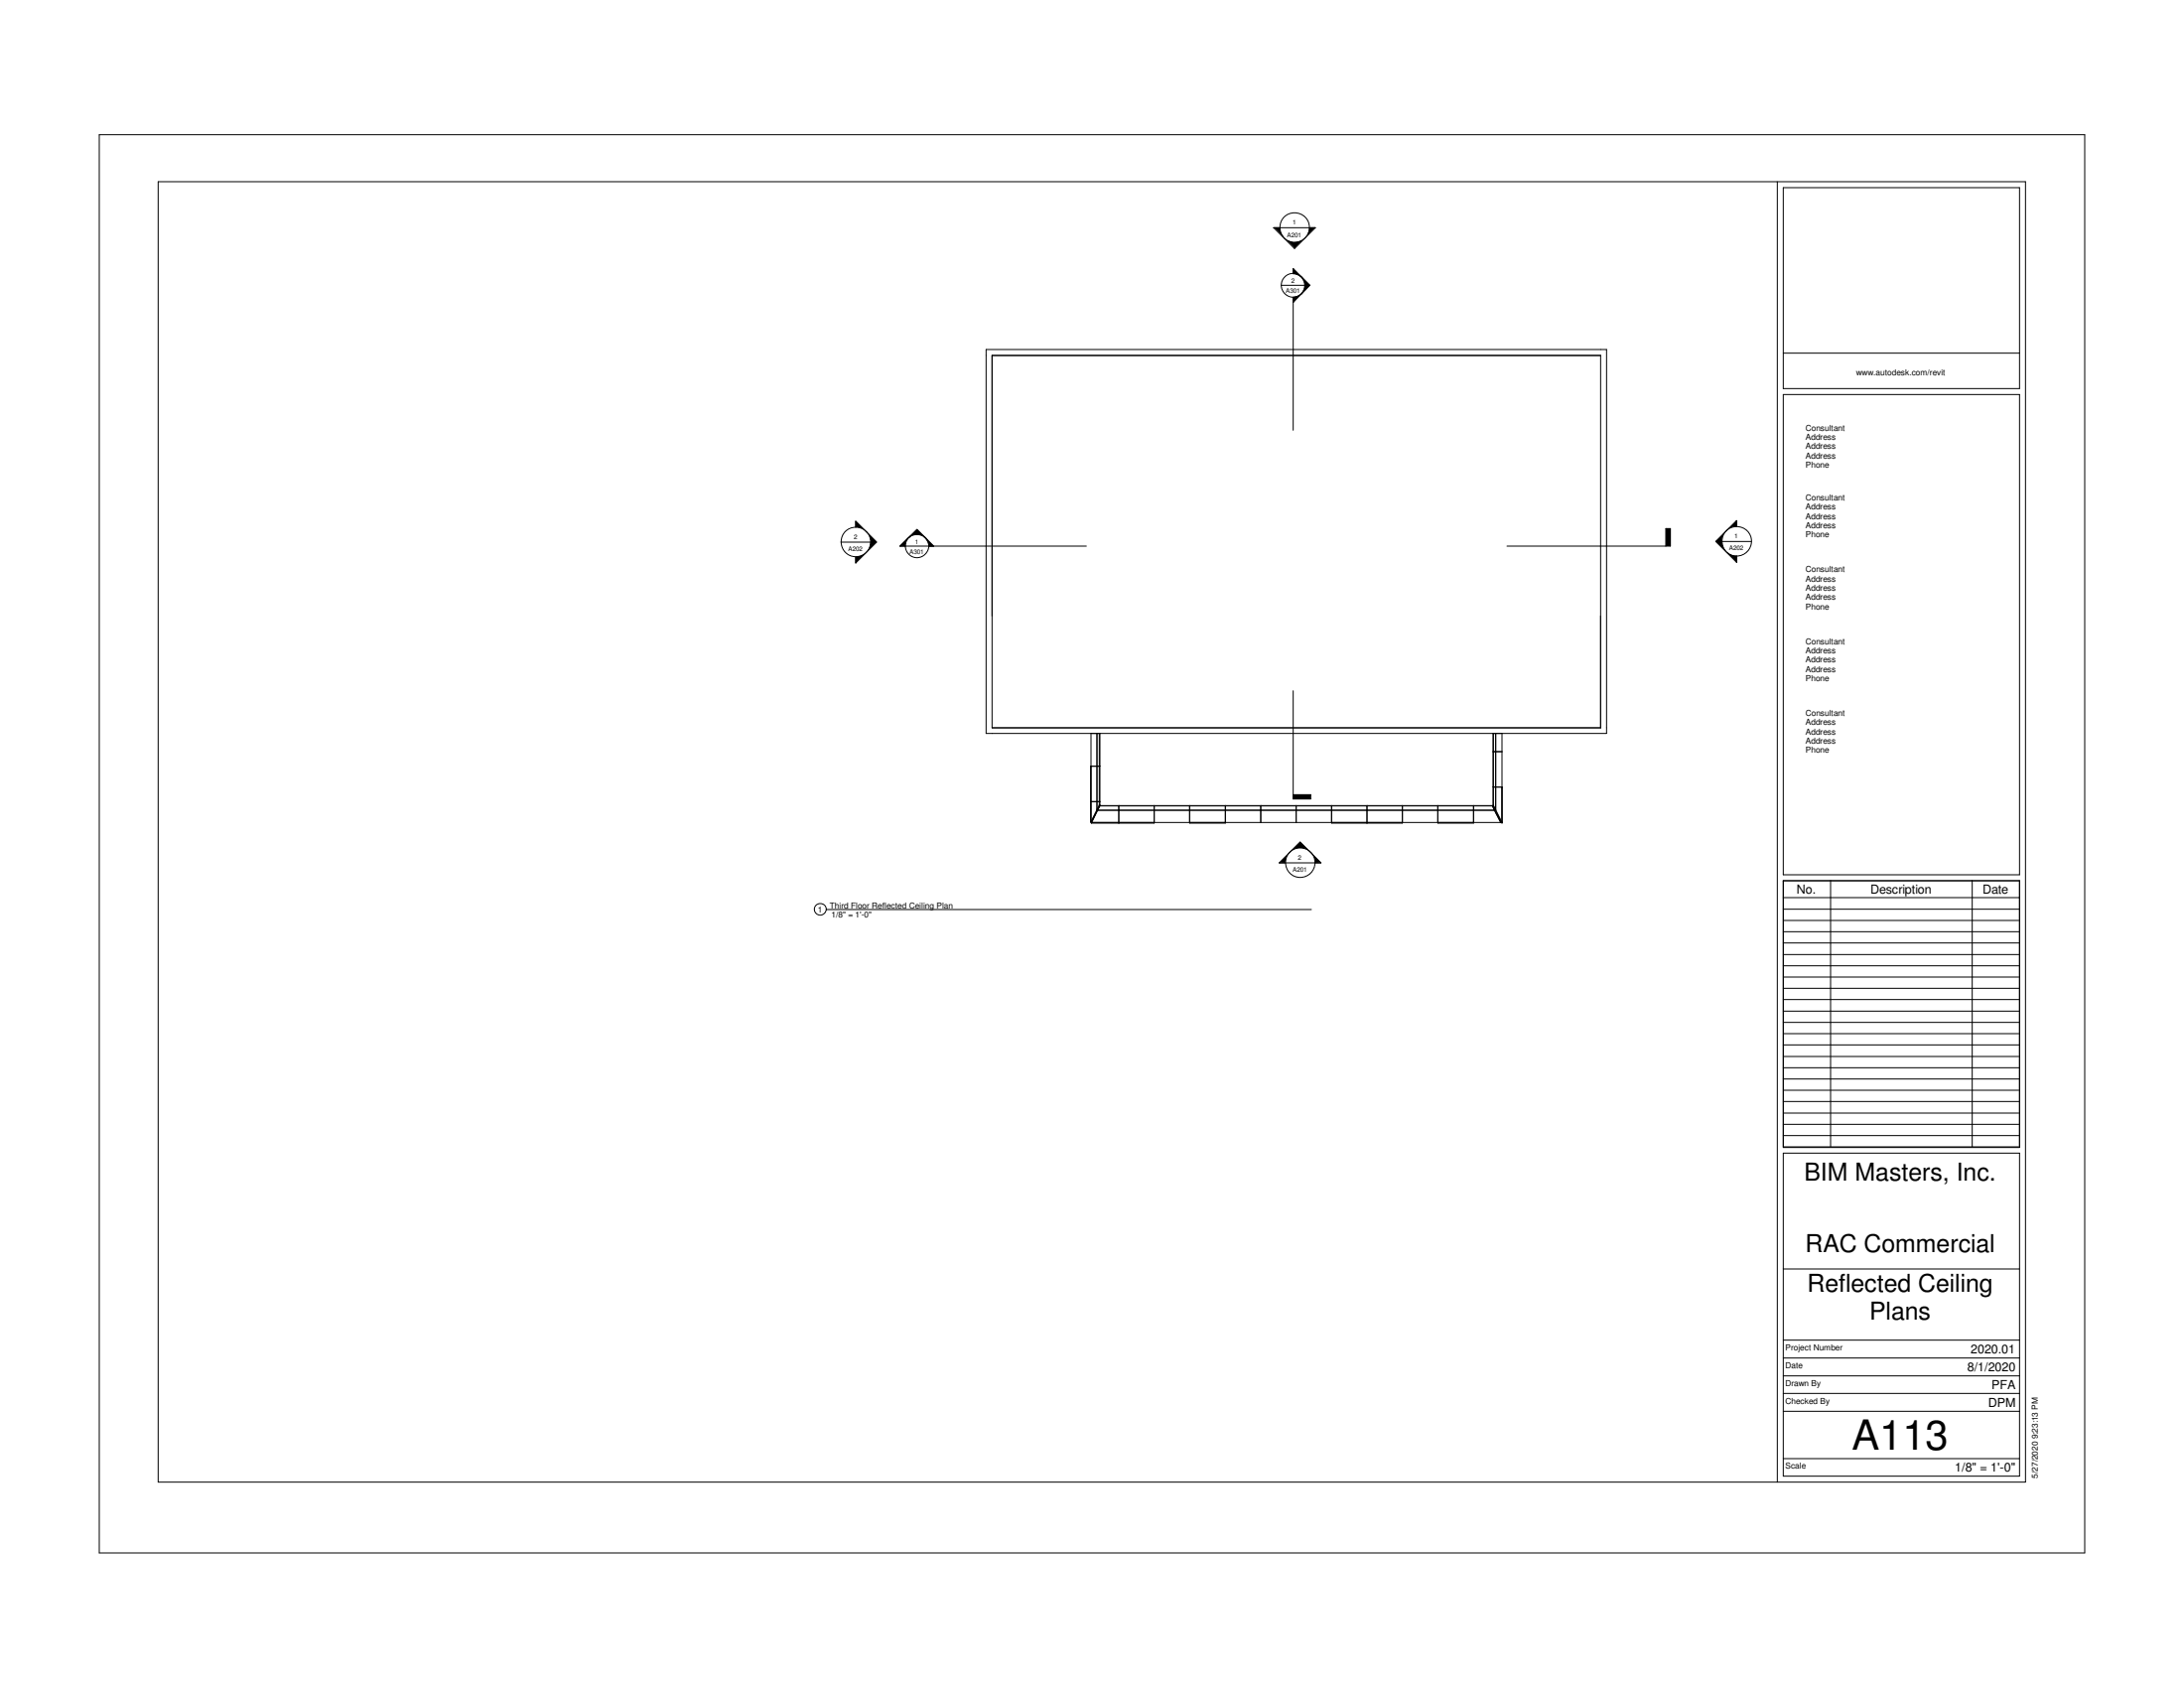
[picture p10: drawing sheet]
<svg xmlns="http://www.w3.org/2000/svg" width="279mm" height="216mm" viewBox="0 0 279 216" stroke-linecap="round" stroke-linejoin="round" font-family="sans-serif">
<g fill="none" stroke="#000" stroke-width=".13">
<path d="M126.2 44.7h79.3v49.1h-79.3zM126.9 45.5h77.9v47.6h-77.9zM220.3 69.3h3.7M139.6 93.8v11.3M140.3 93.8v9.7M140.6 93.8v9.2M140.7 93.8v9.2M140.7 98h-1.2v7.2M191 93.8v9.2M191 96.1h1.2M191.1 93.8v9.2M191.3 93.8v9.8"/>
<path d="M192.2 93.8v11.4M139.5 102.5h1.2M139.6 105.1h.1M139.6 105.1l-.1 .1M139.7 105.2l-.1 .1M139.7 105.2h52.3M140.3 103.5h.1M140.3 103.5l-.7 1.6M140.4 103.5l-.8 1.6M140.4 103.6h50.8M140.4 103.6h.1M140.4 103.6l-.7 1.6"/>
<path d="M140.6 103h.1M140.6 103l-.3 .5M140.7 103v.1M140.7 103l-.3 .5M140.7 103.1h50.2M140.7 103h50.2M140.7 103.1l-.3 .5M140.7 103l-.3 .6M143.1 103v2.3M147.7 103v2.3h-8.1M152.2 103v2.3h4.6v-2.3M161.3 103v2.2"/>
<path d="M165.8 103v2.2M170.3 103v2.3h9.1v-2.3M174.9 103v2.3M183.9 103v2.3h4.6v-2.3M190.9 103v.1M190.9 103.1l.3 .5M190.9 103l.3 .6M191 103h.1M191 100.7h1.2M191 103l.3 .6M191.1 103l1.1 2.2M191.2 103.6h.1"/>
<path d="M191.2 103.6l.8 1.6M191.3 103.6l.8 1.6h.1M192.2 100.7h.1M192.2 105.2h.1"/>
<circle cx="222.2" cy="69.2" r="1.89"/>
</g>
<g fill="#fff">
<path d="M221.9 68.1h.5v.9h-.5z"/>
<path d="M221.2 69.6h1.9v1h-1.9z"/>
</g>
<g fill="none" stroke="#000" stroke-width=".13">
<path d="M222.2 67.4v-.8l-2.7 2.7 2.7 2.6v-.8M164.4 110.4h3.8"/>
<circle cx="166.3" cy="110.3" r="1.89"/>
</g>
<path d="M219.5 68h1.3v2.5h-1.3zM220.9 70.6h1.3v1.3h-1.3zM221 66.6h1.2v1.2h-1.2z" fill="#000"/>
<g fill="#fff">
<path d="M166.1 109.2h.4v1h-.4z"/>
<path d="M165.4 110.7h1.9v1h-1.9z"/>
</g>
<g fill="none" stroke="#000" stroke-width=".13">
<path d="M107.6 69.3h3.8"/>
<circle cx="109.5" cy="69.3" r="1.89"/>
</g>
<g fill="#fff">
<path d="M109.3 68.2h.4v.9h-.4z"/>
<path d="M108.5 69.8h1.9v.9h-1.9z"/>
</g>
<g fill="none" stroke="#000" stroke-width=".13">
<path d="M163.7 29.1h3.8"/>
<circle cx="165.6" cy="29.1" r="1.89"/>
</g>
<g fill="#fff">
<path d="M165.4 28h.5v.9h-.5z"/>
<path d="M164.7 29.5h1.8v1h-1.8z"/>
</g>
<g fill="none" stroke="#000" stroke-width=".13">
<path d="M12.7 17.2h254v181.4h-254zM20.2 23.2h238.9v166.4h-238.9zM163.7 29.1h-.8l2.7 2.7 2.7-2.7h-.8M163.9 36.5h3.7M165.4 34.4l1 1-.3-.2-.7-.2zM165.4 38v17M165.4 34.4l2.2 2.1M166.5 35.4a1.59 1.59 0 0 1 0 2.2l1.1-1.1M167.6 36.5l-2.2 2.2 1-1.1-.3 .2-.7 .2M227.4 23.2v166.4M228.1 24h30.3v25.7h-30.3zM228.1 45.2h30.3"/>
<path d="M228.1 50.5h30.3v61.4h-30.3zM109.5 67.4v-.7l2.6 2.6-2.6 2.7v-.8M115.1 69.8h23.9M115.1 69.8l1.1-1-.2 .3-.2 .7M117.3 67.7l2.1 2.1M117.3 67.7l-2.2 2.1M117.3 67.7l-1.1 1.1 .3-.3 .8-.1M117.3 67.7v.7M117.3 68.4l.8 .1 .3 .3M118.4 68.8l.4 .7v.3M192.8 69.8h20.9v-2.2h-.6v2.2M165.4 88.3v13.9h2.3v-.6h-2.3"/>
<path d="M164.4 110.4h-.7l2.6-2.7 2.7 2.7h-.8M228.1 112.6h30.3v34.2h-30.3zM228.1 147.5h30.3v41.3h-30.3zM228.1 171.4h30.3M228.1 173.7h30.3M228.1 176h30.3M228.1 178.2h30.3M228.1 162.3h30.3M228.1 180.5h30.3M228.1 186.6h30.3"/>
<circle cx="165.4" cy="36.5" r="1.52"/>
<circle cx="117.3" cy="69.8" r="1.51"/>
</g>
<g fill="#000">
<path d="M163 29.1h1.3v1.3h-1.3zM164.3 30.4h2.3v1.3h-2.3zM165.4 37.6h1v1h-1zM165.4 34.4h1v.9h-1zM166.6 35.5h1v1h-1zM166.6 36.5h1v1h-1zM167.1 29.1h1.1v1.1h-1.1zM109.5 66.7h1.2v1.2h-1.2zM109.5 70.8h1.2v1.2h-1.2zM111 68.1h1.1v2.3h-1.1zM115.1 68.8h1.1v1h-1.1zM116.3 67.7h1v1h-1z"/>
<path d="M117.3 67.7h.8v.8h-.8zM118.5 69h.9v.8h-.9zM213.1 67.6h.6v2.2h-.6zM163.7 109.2h1.1v1.2h-1.1zM165.1 107.7h2.4v1.2h-2.4zM165.4 101.6h2.3v.6h-2.3zM167.8 109.2h1.2v1.2h-1.2z"/>
</g>
<g fill="#fff">
<path d="M237.5 47.1h11.4v1.2h-11.4z"/>
<path d="M228.4 186.9h2.7v1.1h-2.7z"/>
<path d="M228.4 174h2.2v1.2h-2.2z"/>
<path d="M228.4 176.3h4.6v1.2h-4.6z"/>
<path d="M228.4 178.6h5.7v1.1h-5.7z"/>
<path d="M228.4 171.7h7.4v1.2h-7.4z"/>
<path d="M231 54.1h5.3v1.2h-5.3z"/>
<path d="M231 55.3h3.9v1.2h-3.9z"/>
<path d="M231 56.5h3.9v1.2h-3.9z"/>
<path d="M231 57.7h3.9v1.1h-3.9z"/>
<path d="M231 58.8h3.1v1.2h-3.1z"/>
<path d="M231 63h5.3v1.2h-5.3z"/>
<path d="M231 64.2h3.9v1.2h-3.9z"/>
<path d="M231 65.4h3.9v1.2h-3.9z"/>
<path d="M231 66.6h3.9v1.2h-3.9z"/>
<path d="M231 67.8h3.1v1.2h-3.1z"/>
<path d="M231 72.2h5.3v1.2h-5.3z"/>
<path d="M231 73.4h3.9v1.2h-3.9z"/>
<path d="M231 74.6h3.9v1.2h-3.9z"/>
<path d="M231 75.8h3.9v1.2h-3.9z"/>
<path d="M231 77h3.1v1.1h-3.1z"/>
<path d="M231 81.4h5.3v1.2h-5.3z"/>
<path d="M231 82.6h3.9v1.2h-3.9z"/>
<path d="M231 83.8h3.9v1.2h-3.9z"/>
<path d="M231 85h3.9v1.1h-3.9z"/>
<path d="M231 86.1h3.1v1.2h-3.1z"/>
<path d="M231 90.6h5.3v1.2h-5.3z"/>
<path d="M231 91.8h3.9v1.2h-3.9z"/>
<path d="M231 93h3.9v1.1h-3.9z"/>
<path d="M231 94.1h3.9v1.2h-3.9z"/>
<path d="M231 95.3h3.1v1.2h-3.1z"/>
<path d="M259.7 178.7h1.3v10.4h-1.3z"/>
</g>
<g fill="none" stroke="#000" stroke-width=".13">
<path d="M105.7 116.3h62.1M228.1 112.6h30.3v34.1h-30.3zM228.1 119.2h30.3M228.1 117.7h30.3M228.1 116.3h30.3M228.1 114.8h30.3M234.2 112.6v34.1M252.3 112.6v34.1M228.1 139.4h30.3M228.1 138h30.3M228.1 136.6h30.3M228.1 135.1h30.3"/>
<path d="M228.1 133.6h30.3M228.1 132.2h30.3M228.1 130.8h30.3M228.1 129.3h30.3M228.1 127.8h30.3M228.1 126.4h30.3M228.1 125h30.3M228.1 123.5h30.3M228.1 122.1h30.3M228.1 120.6h30.3M228.1 145.2h30.3M228.1 143.8h30.3"/>
<path d="M228.1 142.4h30.3M228.1 140.9h30.3"/>
<circle cx="105" cy="116.3" r=".76"/>
</g>
<text font-size="5.3" x="236.9" y="185.4">A113</text>
<g font-size="3.2">
<text x="230.8" y="151">BIM Masters, Inc.</text>
<text x="231" y="160.1">RAC Commercial</text>
<text x="231.2" y="165.2">Reflected Ceiling</text>
<text x="239.2" y="168.7">Plans</text>
</g>
<g font-size="1.6">
<text x="229.9" y="114.3">No.</text>
<text x="239.3" y="114.3">Description</text>
<text x="253.7" y="114.3">Date</text>
<text x="252.1" y="173.1">2020.01</text>
<text x="251.7" y="175.4">8/1/2020</text>
<text x="254.4" y="179.9">DPM</text>
<text x="254.8" y="177.6">PFA</text>
<text x="250.1" y="188.2">1/8&quot; = 1'-0&quot;</text>
</g>
<g font-size="1.1">
<text x="237.5" y="48">www.autodesk.com/revit</text>
<text x="231" y="55.1">Consultant</text>
<text x="231" y="56.3">Address</text>
<text x="231" y="57.4">Address</text>
<text x="231" y="58.6">Address</text>
<text x="231" y="59.8">Phone</text>
<text x="231" y="64">Consultant</text>
<text x="231" y="65.2">Address</text>
<text x="231" y="66.4">Address</text>
<text x="231" y="67.6">Address</text>
<text x="231" y="68.7">Phone</text>
<text x="231" y="73.2">Consultant</text>
<text x="231" y="74.4">Address</text>
<text x="231" y="75.6">Address</text>
<text x="231" y="76.8">Address</text>
<text x="231" y="77.9">Phone</text>
<text x="231" y="82.4">Consultant</text>
<text x="231" y="83.6">Address</text>
<text x="231" y="84.8">Address</text>
<text x="231" y="85.9">Address</text>
<text x="231" y="87.1">Phone</text>
<text x="231" y="91.6">Consultant</text>
<text x="231" y="92.8">Address</text>
<text x="231" y="93.9">Address</text>
<text x="231" y="95.1">Address</text>
<text x="231" y="96.3">Phone</text>
<text x="104.6" y="116.7">1</text>
<text x="106.2" y="116.2">Third Floor Reflected Ceiling Plan</text>
<text x="106.4" y="117.4">1/8&quot; = 1'-0&quot;</text>
<text x="228.4" y="172.7">Project Number</text>
<text x="228.4" y="175">Date</text>
<text x="228.4" y="177.2">Drawn By</text>
<text x="228.4" y="179.5">Checked By</text>
<text x="228.4" y="187.8">Scale</text>
<text x="260.7" y="189.1" transform="rotate(-90 260.7 189.1)">5/27/2020 9:23:13 PM</text>
</g>
<g font-size=".8">
<text x="165.4" y="28.7">1</text>
<text x="164.7" y="30.3">A201</text>
<text x="164.5" y="37.5">A301</text>
<text x="165.2" y="36.2">2</text>
<text x="108.5" y="70.5">A202</text>
<text x="109.3" y="69">2</text>
<text x="116.4" y="70.8">A301</text>
<text x="117.1" y="69.6">1</text>
<text x="221.2" y="70.4">A202</text>
<text x="221.9" y="68.9">1</text>
<text x="165.4" y="111.5">A201</text>
<text x="166.1" y="110">2</text>
</g>
</svg>
